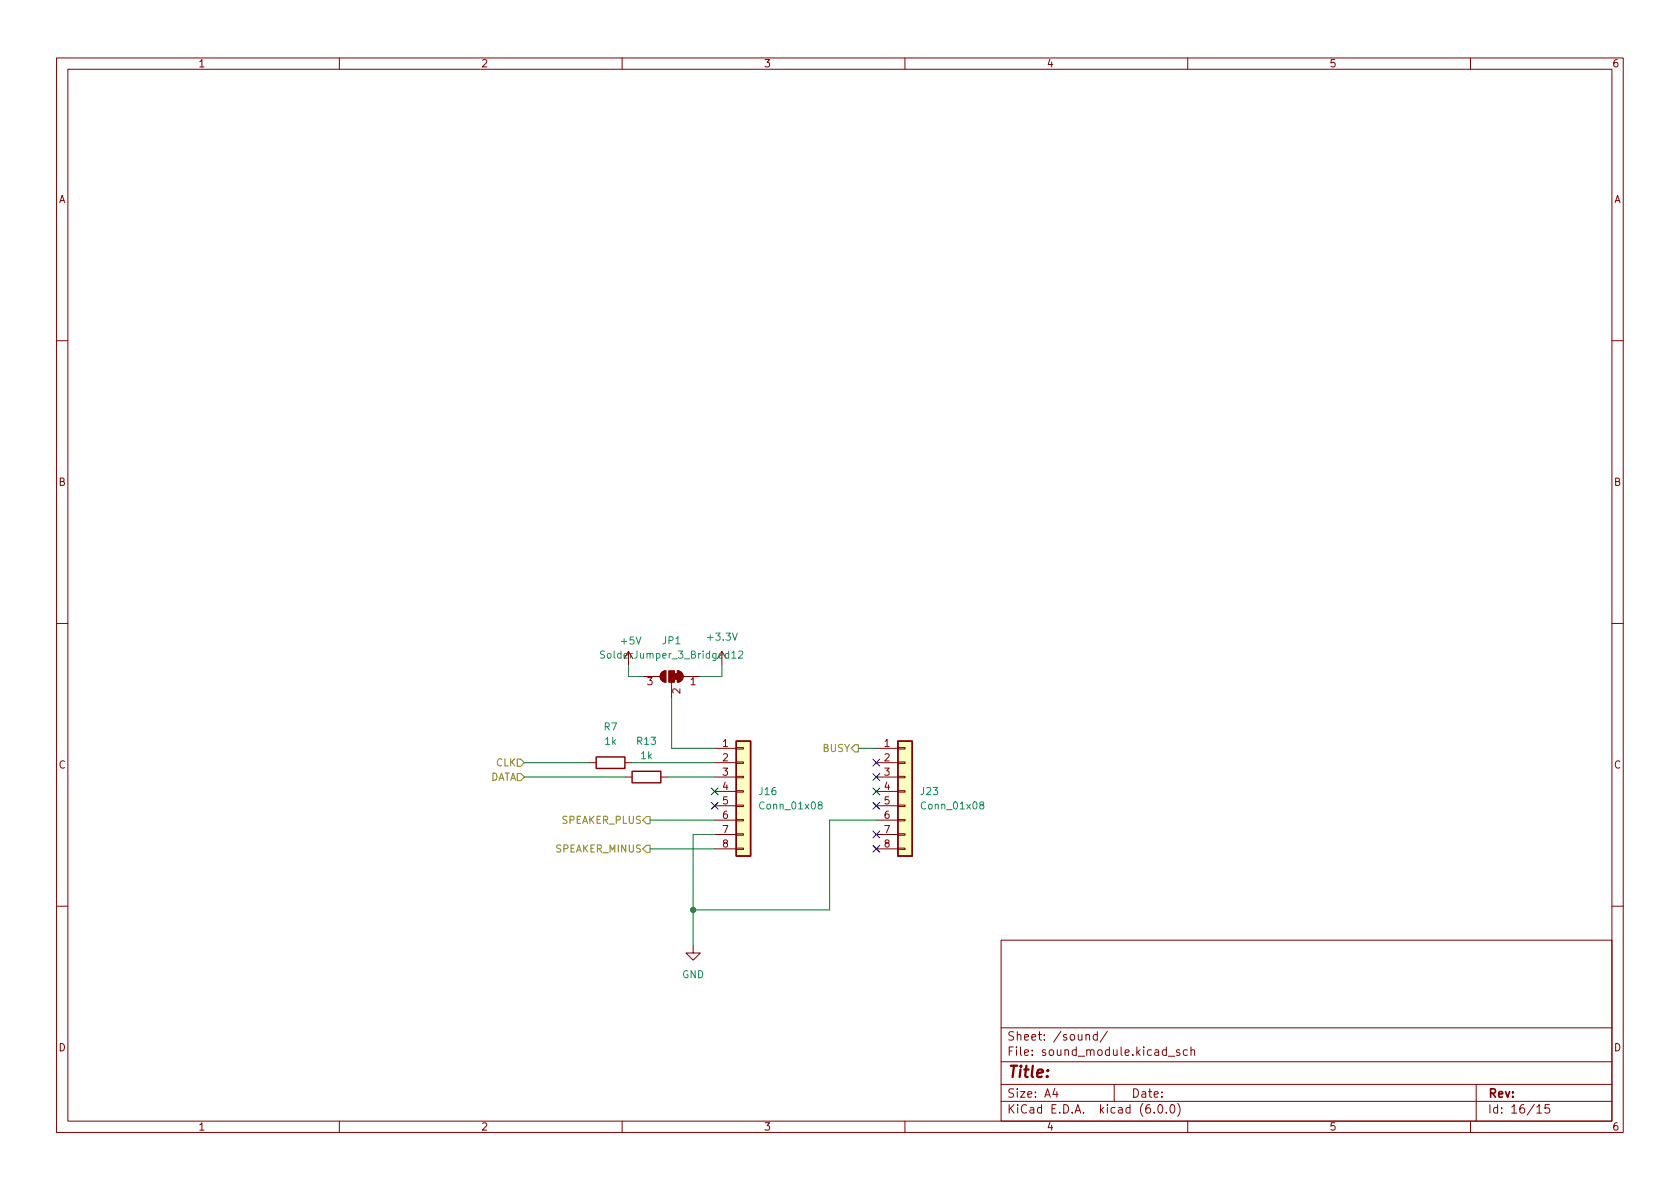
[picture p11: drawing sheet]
<svg xmlns="http://www.w3.org/2000/svg" width="297mm" height="210mm" viewBox="0 0 297 210" stroke-linecap="round" stroke-linejoin="round" font-family="sans-serif">
<g fill="none" stroke="#840000" stroke-width=".18">
<path d="M10 10.2h277v190.1h-277zM12 12.2h273v186.1h-273zM60 10.2v2M110 10.2v2M160 10.2v2M210 10.2v2M260 10.2v2M10 60.2h2M285 60.2h2M10 110.2h2M111.1 115.2v2.5M113.7 119.6h3"/>
<path d="M117 118.9l.7-.3v2a1.02 1.02 0 0 1-.9-.6 1.02 1.02 0 0 1 .2-1.1zM119.8 118.6a1.02 1.02 0 0 1 1 1 1.02 1.02 0 0 1-1 1zM120.8 119.6h3M127.6 115.2v2.5M285 110.2h2M104.1 134.9h1.3M110.5 134.9h1.3M110.5 137.4h1.3M116.8 137.4h1.3M118.7 120.6v2.8M126.4 134.9h3.8M126.4 132.3h3.8"/>
<path d="M126.4 137.4h3.8M126.4 139.9h3.8M130.2 139.8h1.2v.3h-1.2zM130.2 137.3h1.2v.2h-1.2zM130.2 134.7h1.2v.3h-1.2zM130.2 132.2h1.2v.3h-1.2zM154.9 134.9h3.8M154.9 132.3h3.8M154.9 137.4h3.8M154.9 139.9h3.8M158.7 139.8h1.3v.3h-1.3zM158.7 137.3h1.3v.2h-1.3z"/>
<path d="M158.7 134.7h1.3v.3h-1.3zM158.7 132.2h1.3v.3h-1.3zM126.4 142.5h3.8M126.4 145h3.8M126.4 147.6h3.8M126.4 150.1h3.8M130.2 150h1.2v.2h-1.2zM130.2 147.4h1.2v.3h-1.2zM130.2 144.9h1.2v.3h-1.2zM130.2 142.4h1.2v.2h-1.2zM154.9 142.5h3.8M154.9 145h3.8"/>
<path d="M154.9 147.6h3.8M154.9 150.1h3.8M158.7 150h1.3v.2h-1.3zM158.7 147.4h1.3v.3h-1.3zM158.7 144.9h1.3v.3h-1.3zM158.7 142.4h1.3v.2h-1.3zM10 160.2h2M122.6 167.3v1.2h1.2l-1.2 1.3-1.3-1.3h1.3M177 166.3h108v32h-108zM285 160.2h2M60 198.3v2M110 198.3v2"/>
<path d="M160 198.3v2M177 194.8h108M177 191.8h108M177 187.8h108M177 181.8h108M186.5 192.5l-.4 1h1M186.9 193v1M192 183.1l.2-.2 .4 .1v.9M194 183l-.4-.1-.3 .3v.4l.1 .3h.6M194 182.4v1.5M195.8 182.4l-1.3 1.9M197 191.8v3"/>
<path d="M204.1 196.7v.1M204.9 195.4l.2-.1a.81 .81 0 0 1 .6 .7 .81 .81 0 0 1-.3 .8h-.2a.81 .81 0 0 1-.6-.6 .81 .81 0 0 1 .3-.8zM206.2 196.7v.1M206.6 186.8h1.1M207.1 195.4l.1-.1a.81 .81 0 0 1 .6 .7 .81 .81 0 0 1-.3 .8h-.1a.81 .81 0 0 1-.6-.6 .81 .81 0 0 1 .3-.8zM208.2 195.1a1.72 1.72 0 0 1 0 2.3M208.6 185.7l-.4-.1-.2 .2 .1 .3 .5 .1v.4h-.6M209.9 185.7l-.4-.1-.3 .3v.4l.2 .3h.5M210 198.3v2M210.6 185.8l.2-.2 .3 .1 .1 .9M210.6 185.1v1.5M260 198.3v2"/>
<path d="M261 191.8v6.5M271.7 195.8l.5-.5v1.5M271.7 196.8h.9M273.9 195.3h-.7l-.1 .7 .3-.1 .5 .1 .1 .2-.1 .5-.2 .1-.6-.1"/>
</g>
<path d="M105.4 133.9h5.1v2h-5.1zM111.8 136.4h5v2h-5zM130.2 131.1h2.5v20.3h-2.5zM158.7 131.1h2.6v20.3h-2.6z" fill="none" stroke="#840000" stroke-width=".25"/>
<g fill="#ffffc2" stroke="#ffffc2" stroke-width=".18">
<path d="M130.2 131.1h2.5v20.3h-2.5z"/>
<path d="M158.7 131.1h2.6v20.3h-2.6z"/>
</g>
<path d="M106.9 115.2l-.5-.1-.2 .1v.4l.6 .2 .1 .4-.3 .2-.4-.1M129.4 115.5l.4-.4v1.3M129.4 116.4h.7M130.6 115.2l.5-.1 .2 .4-.8 .9h.8M144.9 142.3l-.3-.2 .1-.2 .2-.1 .4 .1 .1 .1-.1 .2-.5 .2-.2 .2v.2l.3 .3h.2l.3-.3-.1-.3-.2-.2M173.5 142.3l-.3-.2 .1-.2 .2-.1 .3 .1 .1 .1v.2l-.6 .2-.1 .2v.2l.3 .3h.2l.2-.3v-.3l-.2-.2" fill="none" stroke="#008484" stroke-width=".18"/>
<g fill="#840000" stroke="#840000" stroke-width=".18">
<path d="M119.3 119.1h.5v1h-.5z"/>
<path d="M119.8 118.6a1.02 1.02 0 0 1 1 1 1.02 1.02 0 0 1-1 1z"/>
<path d="M118.2 118.6h1.1v2h-1.1z"/>
<path d="M117 118.9l.7-.3v2a1.02 1.02 0 0 1-.9-.6 1.02 1.02 0 0 1 .2-1.1z"/>
</g>
<path d="M91.4 136.8h.7l.6 .6-.6 .6h-.7zM91.4 134.2h.7l.6 .7-.6 .6h-.7zM151.1 131.7h.7v1.3h-.7l-.6-.7zM113.7 145l.6-.6h.6v1.3h-.6zM114.3 149.5h.6v1.2h-.6l-.6-.6z" fill="none" stroke="#848400" stroke-width=".18"/>
<path d="M111.1 117.7v1.9h2.6M127.6 117.7v1.9h-3.8M92.7 137.4h17.8M92.7 134.9h11.4M111.8 134.9h14.6M118.1 137.4h8.3M118.7 123.4v8.9h7.7M151.8 132.3h3.1M114.9 145h11.5M114.9 150.1h11.5M126.4 147.6h-3.8v19.7M154.9 145h-8.2v15.9h-24.1" fill="none" stroke="#008400" stroke-width=".18"/>
<g fill="none" stroke="#000084" stroke-width=".18">
<path d="M125.8 139.3l1.2 1.3M127 139.3l-1.2 1.3M154.3 134.3l1.2 1.2M154.3 139.3l1.2 1.3M154.3 136.8l1.2 1.2M155.5 134.3l-1.2 1.2M155.5 139.3l-1.2 1.3M155.5 136.8l-1.2 1.2M125.8 141.9l1.2 1.2M127 141.9l-1.2 1.2M154.3 149.5l1.2 1.2M154.3 147l1.2 1.2"/>
<path d="M154.3 141.9l1.2 1.2M155.5 149.5l-1.2 1.2M155.5 147l-1.2 1.2M155.5 141.9l-1.2 1.2"/>
</g>
<circle cx="122.6" cy="160.9" r=".46" fill="#008400" stroke="#008400" stroke-width=".18"/>
<text font-size="2.8" fill="#840000" x="178" y="190.6">Title:</text>
<g font-size="2.1" fill="#840000">
<text x="178" y="184">Sheet: /sound/</text>
<text x="178" y="186.7">File: sound_module.kicad_sch</text>
<text x="178" y="196.9">KiCad E.D.A. kicad (6.0.0)</text>
<text x="178" y="194.1">Size: A4</text>
<text x="200" y="194.1">Date:</text>
<text x="263" y="194.1">Rev:</text>
<text x="263" y="196.9">Id: 16/15</text>
</g>
<g font-size="1.8" fill="#840000">
<text x="35" y="11.9">1</text>
<text x="85" y="11.9">2</text>
<text x="135" y="11.9">3</text>
<text x="185" y="11.9">4</text>
<text x="235" y="11.9">5</text>
<text x="285" y="11.9">6</text>
<text x="10.3" y="35.9">A</text>
<text x="285.3" y="35.9">A</text>
<text x="10.3" y="85.9">B</text>
<text x="285.3" y="85.9">B</text>
<text x="107" y="116.5">SolderJumper_3_Bridged12</text>
<text x="114.4" y="121.2">3</text>
<text x="120.3" y="122.7" transform="rotate(-90 120.3 122.7)">2</text>
<text x="122.1" y="121.2">1</text>
<text x="10.3" y="135.9">C</text>
<text x="127.8" y="132.1">1</text>
<text x="127.8" y="134.6">2</text>
<text x="127.8" y="137.2">3</text>
<text x="156.4" y="132.1">1</text>
<text x="156.4" y="134.6">2</text>
<text x="156.4" y="137.2">3</text>
<text x="285.3" y="135.9">C</text>
<text x="127.8" y="139.7">4</text>
<text x="127.8" y="142.2">5</text>
<text x="156.4" y="139.7">4</text>
<text x="156.4" y="142.2">5</text>
<text x="127.8" y="144.8">6</text>
<text x="127.8" y="147.3">7</text>
<text x="127.8" y="149.9">8</text>
<text x="156.4" y="144.8">6</text>
<text x="156.4" y="147.3">7</text>
<text x="156.4" y="149.9">8</text>
<text x="10.3" y="185.9">D</text>
<text x="285.3" y="185.9">D</text>
<text x="35" y="199.9">1</text>
<text x="85" y="199.9">2</text>
<text x="135" y="199.9">3</text>
<text x="185" y="199.9">4</text>
<text x="235" y="199.9">5</text>
<text x="285" y="199.9">6</text>
</g>
<g font-size="1.8" fill="#008484">
<text x="109.9" y="114">+5V</text>
<text x="117.2" y="113.9">JP1</text>
<text x="125.3" y="113.3">+3.3V</text>
<text x="106.8" y="129.2">R7</text>
<text x="107" y="131.7">1k</text>
<text x="112.7" y="131.7">R13</text>
<text x="113.3" y="134.2">1k</text>
<text x="134.3" y="140.6">J16</text>
<text x="134.6" y="143.1">Conn_01x08</text>
<text x="162.9" y="140.6">J23</text>
<text x="163.2" y="143.1">Conn_01x08</text>
<text x="120.6" y="173">GND</text>
</g>
<g font-size="1.8" fill="#848400">
<text x="87.7" y="135.5">CLK</text>
<text x="145.5" y="133">BUSY</text>
<text x="86.4" y="138">DATA</text>
<text x="99.3" y="145.7">SPEAKER_PLUS</text>
<text x="98.3" y="150.7">SPEAKER_MINUS</text>
</g>
</svg>
